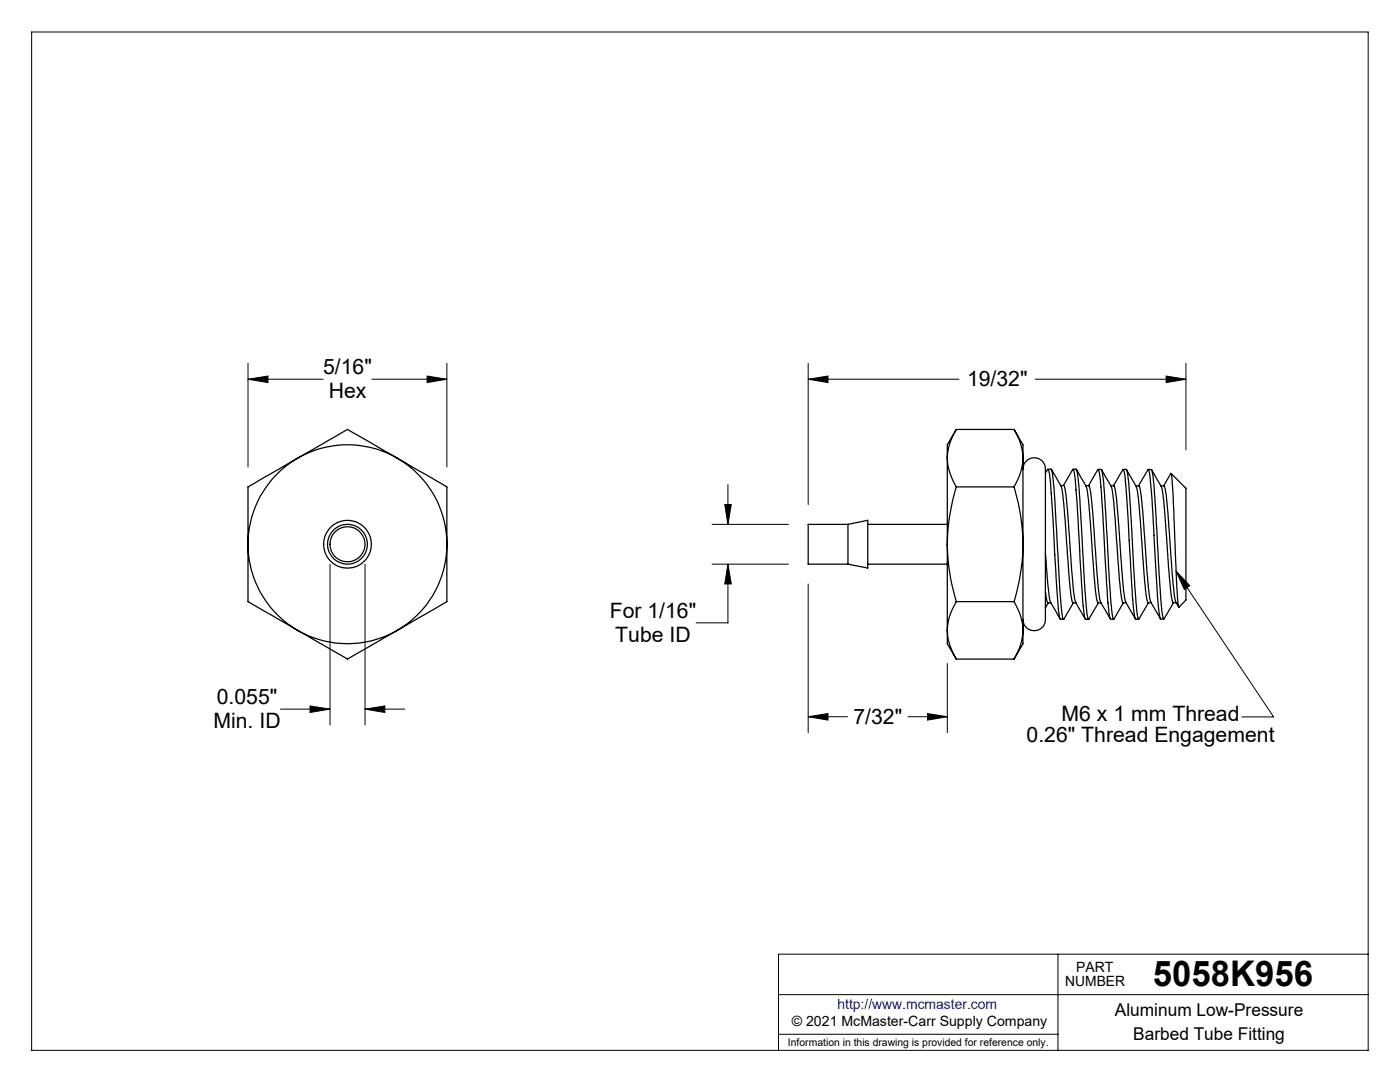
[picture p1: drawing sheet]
<svg xmlns="http://www.w3.org/2000/svg" width="279mm" height="216mm" viewBox="0 0 279 216" stroke-linecap="round" stroke-linejoin="round" font-family="sans-serif">
<g fill="none" stroke="#000" stroke-width=".2">
<path d="M6.3 6.4h266.7v203.2h-266.7zM49.5 75.7l4-.7v1.3zM49.5 72.5v20.7M49.5 75.7h15M74.2 75.7h15M85.2 75l4 .7-4 .6zM89.2 72.5v20.7M161.3 75.7l3.9-.7v1.3zM161.3 75.7h30.1M161.3 72.5v28.2M206.6 75.7h30.1M232.7 75l4 .7-4 .6z"/>
<path d="M236.7 72.5v17.2M145.3 96.7v7.9M65.9 112.6v32.1M72.8 112.6v32.1M142.1 104.6h15.2M142.1 112.6h15.2M144.6 100.7h1.3l-.6 3.9zM145.3 112.6l.6 3.9h-1.3zM145.3 112.6v11.7h-6.4M161.3 116.5v29.7M234.7 113.9l2.8 3-1.1 .7zM234.7 113.9l19.5 29.2h-6.4"/>
<path d="M189.1 132.4v13.8M56 141.5h9.9M61.9 140.9l4 .6-4 .7zM72.8 141.5l4-.6v1.3zM72.8 141.5h8M161.3 143l3.9-.6v1.3zM161.3 143h7.8M181.2 143h7.9M185.1 142.4l4 .6-4 .7zM155.4 198.5h117.6M211.1 190.4v19.2M273 190.4h-117.6v19.2"/>
<path d="M155.4 206.4h55.7"/>
</g>
<g fill="#000">
<path d="M234.7 113.9l2.8 3-1.1 .7z"/>
<path d="M49.5 75.7l4-.7v1.3zM85.2 75l4 .7-4 .6zM61.9 140.9l4 .6-4 .7zM72.8 141.5l4-.6v1.3zM161.3 75.7l3.9-.7v1.3zM232.7 75l4 .7-4 .6zM144.6 100.7h1.3l-.6 3.9zM145.3 112.6l.6 3.9h-1.3zM185.1 142.4l4 .6-4 .7zM161.3 143l3.9-.6v1.3z"/>
</g>
<g fill="none" stroke="#000" stroke-width=".25">
<path d="M59.4 91.4a20 20 0 0 0-9.9 17.2M59.4 91.4a19.9 19.9 0 0 1 19.9 0M59.4 91.4l10-5.7 9.9 5.7M59.4 91.4l-9.9 5.8v11.4M79.3 91.4a19.8 19.8 0 0 1 9.9 17.2M79.3 91.4l9.9 5.8v11.4M189.1 91.4a11.4 11.4 0 0 0 1.8 5.8M189.1 91.4v17.2M190.9 97.2a41.6 41.6 0 0 0-1.8 11.4M190.9 85.7a11.2 11.2 0 0 0-1.8 5.7M190.9 85.7l-1.8 3.1v2.6M190.9 97.2h11.5"/>
<path d="M190.9 85.7h11.5M202.4 97.2a40.4 40.4 0 0 1 1.8 11.4M202.4 85.7a11.4 11.4 0 0 1 1.8 5.7M202.4 85.7l1.8 3.1v2.6M204.2 93.6a2.29 2.29 0 0 1 2.6-2.2 2.29 2.29 0 0 1 1.8 2.9v28.5a2.37 2.37 0 0 1-.7 2.5 2.37 2.37 0 0 1-2.6 .3l-.3-.3a2.11 2.11 0 0 1-.8-1.7M204.2 91.4a11.9 11.9 0 0 1-1.8 5.8M204.2 91.4v17.2M209.1 93.7l-.5 .7M209.8 93.7l1.9 3.3a63.1 63.1 0 0 1 1.1 10.8l.3 4.2a39.7 39.7 0 0 0 1 8.3h.6M211.7 96.9h.6M212.3 96.9a4.4 4.4 0 0 1 .5 2.5l.9 11.8a55.6 55.6 0 0 0 1 9l1.9 3.3M214.1 93.7l-1.9 3.2"/>
<path d="M214.1 93.7v-.1a14.1 14.1 0 0 1 .7 4.5l.4 7.4a201.8 201.8 0 0 0 1.3 17.9l.2 .1M214.1 93.6h.7l.1 .3 .4 2.8 1.4 23.4a7.9 7.9 0 0 0 .6 3.4l1.9-3.2M214.8 93.7l1.9 3.3a118.7 118.7 0 0 1 1.4 14.8l.1 .8a33.5 33.5 0 0 0 .9 7.6l.6 .1M216.7 96.9h.6a56 56 0 0 1 1.1 10.1l.4 4.8a43.4 43.4 0 0 0 .9 8.4l1.9 3.3-.2-.5a326.7 326.7 0 0 1-1.4-21.9l-.3-4a8.2 8.2 0 0 0-.6-3.4l-1.9 3.2M219.1 93.7h.6a10.2 10.2 0 0 1 .6 3.7l1.3 21.6 .3 3.4 .3 1.1 2-3.2M219.8 93.7l2 3.3a89.8 89.8 0 0 1 1.2 12.2l.1 2.5a40.1 40.1 0 0 0 1 8.6h.1M221.7 96.9h.6M222.2 96.9l1.9-3.2a5.1 5.1 0 0 1 .5 2.8l.6 9.2a214 214 0 0 0 1.3 17.5l.2 .3M222.3 96.9a25.5 25.5 0 0 1 .9 6.8l.5 8a51.8 51.8 0 0 0 1 8.5l1.9 3.3M224.2 93.7h.6a12 12 0 0 1 .6 4.4l1.3 22a10 10 0 0 0 .6 3.4l1.9-3.2M224.8 93.7l1.9 3.3a63.1 63.1 0 0 1 1.1 10.5l.4 4.9a37.2 37.2 0 0 0 .9 7.9h.6M226.7 96.9h.6a5.4 5.4 0 0 1 .5 2.8l.9 11.9a47.1 47.1 0 0 0 1 8.6l1.9 3.2"/>
<path d="M229.1 93.8l-1.9 3.1M229.1 93.8l.2 .1a412.6 412.6 0 0 1 1.6 23.4l.6 5.7 .1 .5h.7M229.2 93.7h.6a18.3 18.3 0 0 1 .7 5.5l1.2 21.1a7.1 7.1 0 0 0 .6 3.2l1.9-3.2M229.8 93.7l1.9 3.3a72.5 72.5 0 0 1 1.2 11.2l.2 3.2a44.9 44.9 0 0 0 1 8.8l.6 .1M232.3 97a29.5 29.5 0 0 1 .9 7.2l.6 7.9a51.2 51.2 0 0 0 .9 8.1l.5 .9M233.7 94.5l3 2.9v22.3l-1.4 1.4-.2-.4-.3-3.6-.7-17.3a18 18 0 0 0-.5-5.3l-1.4 2.4h-.5M49.5 108.6a19.9 19.9 0 0 0 9.9 17.2M49.5 108.6v11.5l9.9 5.7M89.2 108.6v11.5l-9.9 5.7M89.2 108.6a19.9 19.9 0 0 1-9.9 17.2M169.2 104.6v8M169.2 104.6l4-.8v9.5l-4-.7"/>
<path d="M169.2 104.6h-7.9v8h7.9M173.2 104.6h15.9M173.2 112.6h15.9M189.1 108.6a41.9 41.9 0 0 0 1.8 11.5M189.1 108.6v17.2M204.2 108.6a42.6 42.6 0 0 1-1.8 11.5M204.2 108.6v17.2M208.6 110.4l.1 .8a52.8 52.8 0 0 0 1 9l1.9 3.3M208.6 118.1l.1 .4a2.8 2.8 0 0 0 .5 1.8h.5M59.4 125.8a19.9 19.9 0 0 0 19.9 0M59.4 125.8l10 5.7 9.9-5.7M189.1 125.8a11.4 11.4 0 0 0 1.8 5.7"/>
<path d="M189.1 125.8v2.6l1.8 3.1M190.9 120.1a11.5 11.5 0 0 0-1.8 5.7M190.9 120.1h11.5M190.9 131.5h11.5M202.4 120.1a11.4 11.4 0 0 1 1.8 5.7M204.2 125.8a11.9 11.9 0 0 1-1.8 5.7M204.2 125.8v2.6l-1.8 3.1M209.2 120.3l-.6 .9M214.2 120.3l-1.9 3.2a.42 .42 0 0 1-.3-.7l-.5-6-1.1-18.7a14 14 0 0 0-.6-4.5h-.6a14.2 14.2 0 0 1 .6 4.8l.6 10.1a180.4 180.4 0 0 0 1.1 14.8l.1 .3h.7M217.3 123.5l-.6 .1M221.7 123.5h.5M224.2 120.3h.5"/>
<path d="M226.7 123.5h.6"/>
<circle cx="69.3" cy="108.6" r="4"/>
<circle cx="69.4" cy="108.6" r="4.8"/>
<circle cx="69.4" cy="108.6" r="3.5"/>
</g>
<text font-size="7.1" x="230.1" y="196.8">5058K956</text>
<g font-size="4.2">
<text x="64.5" y="74.7">5/16&quot;</text>
<text x="193" y="77.1">19/32&quot;</text>
<text x="65.6" y="79.5">Hex</text>
<text x="121.7" y="123.3">For 1/16&quot;</text>
<text x="122.8" y="128">Tube ID</text>
<text x="43.3" y="140.5">0.055&quot;</text>
<text x="211.9" y="143.8">M6 x 1 mm Thread</text>
<text x="42.6" y="145.3">Min. ID</text>
<text x="170.3" y="144.4">7/32&quot;</text>
<text x="204.9" y="148">0.26&quot; Thread Engagement</text>
</g>
<g font-size="3.5">
<text x="222.5" y="202.8">Aluminum Low-Pressure</text>
<text x="226.2" y="207.5">Barbed Tube Fitting</text>
</g>
<g font-size="2.8">
<text x="212.6" y="196.8">NUMBER</text>
<text x="214.8" y="194">PART</text>
<text x="158" y="204.8">© 2021 McMaster-Carr Supply Company</text>
</g>
<text font-size="2.8" fill="#00f" x="167.1" y="201.4">http://www.mcmaster.com</text>
<text font-size="2.1" x="157.3" y="208.6">Information in this drawing is provided for reference only.</text>
</svg>
